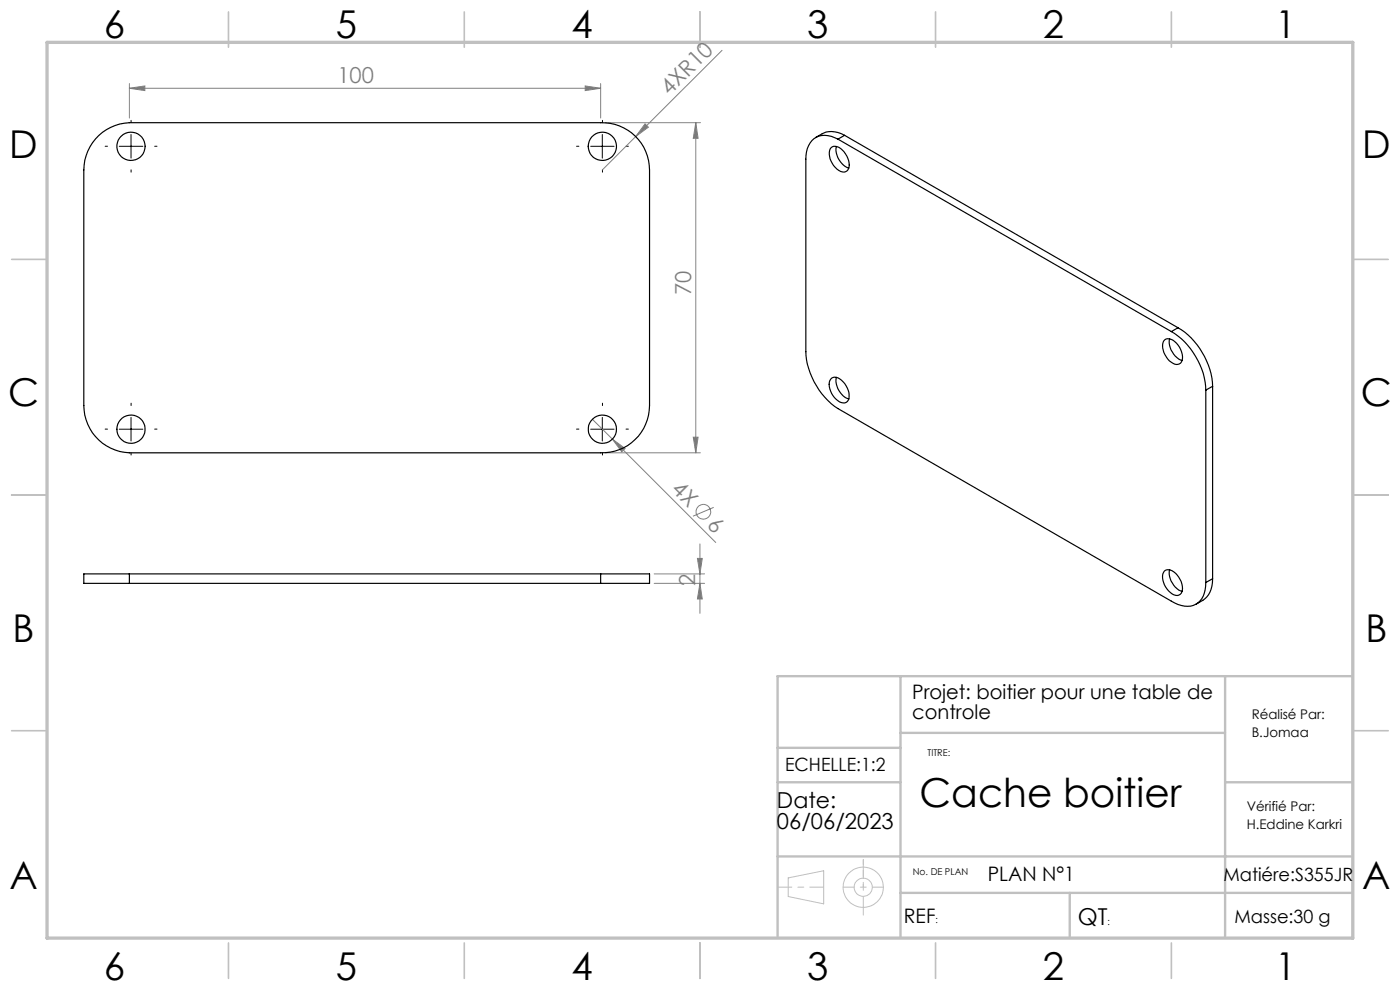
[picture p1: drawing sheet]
<svg xmlns="http://www.w3.org/2000/svg" width="297mm" height="210mm" viewBox="0 0 297 210" stroke-linecap="round" stroke-linejoin="round" font-family="sans-serif">
<g fill="none" stroke="#c0c0c0" stroke-width=".21">
<path d="M167.2 186.2l7.5-1.5v7l-7.5-1.5z"/>
<circle cx="183.1" cy="188.2" r="1.92"/>
<circle cx="183.1" cy="188.2" r="4.3"/>
</g>
<path d="M165 188.2h9.7" fill="none" stroke="#c0c0c0" stroke-width=".21" stroke-dasharray="30.5 1.3 1.3 1.3" stroke-dashoffset="27.5"/>
<path d="M178.9 188.2h8.5" fill="none" stroke="#c0c0c0" stroke-width=".21" stroke-dasharray="30.5 1.3 1.3 1.3" stroke-dashoffset="28.1"/>
<path d="M183.1 188.2v-5.9" fill="none" stroke="#c0c0c0" stroke-width=".21" stroke-dasharray="30.5 1.3 1.3 1.3" stroke-dashoffset="29.5"/>
<path d="M183.1 182.3v11.8" fill="none" stroke="#c0c0c0" stroke-width=".21" stroke-dasharray="30.5 1.3 1.3 1.3" stroke-dashoffset="26.5"/>
<g fill="none" stroke="#c0c0c0" stroke-width=".35">
<path d="M48.5 2.5v7.5M98.5 2.5v7.5M148.5 2.5v7.5M198.5 2.5v7.5M248.5 2.5v7.5M2.5 55h7.5M287 55h7.5M2.5 105h7.5M287 105h7.5M2.5 155h7.5M287 155h7.5M48.5 200v7.5"/>
<path d="M98.5 200v7.5M148.5 200v7.5M198.5 200v7.5M248.5 200v7.5"/>
</g>
<path d="M165 158.6h26M191 155.5h68.9M191 143.4v55.3M259.9 143.4v55.3M286.9 143.4h-121.9v55.3M165 165.9h26M259.9 165.9h27M165 181.7h121.9M191 189.4h95.9M226.9 189.4v9.3" fill="none" stroke="#c0c0c0" stroke-width=".5"/>
<path d="M10 9h277v190h-277z" fill="none" stroke="#c0c0c0" stroke-width=".7"/>
<g fill="none" stroke="#808080" stroke-width=".21">
<path d="M27.4 18.7l3.3-.5v1zM27.4 17.7v7.3M27.4 18.7h100M124.1 18.2l3.3 .5-3.3 .5zM127.4 17.7v7.3M153.2 10.7l-18.3 18.3M128.4 26h20.2M134.9 29l-7.1 7M136.8 26.3l.7 .7-2.6 2zM147.6 26l.5 3.3h-1zM147.6 26v70.1M125.7 88.9l4.2 4.3"/>
<path d="M128.4 96.1h20.2M129.9 93.2l2.7 1.9-.7 .7zM129.9 93.2l21.9 21.9M147.1 92.7h1l-.5 3.4zM148 118.5h1l-.5 3.2zM148.5 115.4v14.7M151.4 107.6l-4.4 1.9M138.8 121.7h10.7M138.8 123.7h10.7M148.5 123.7l.5 3.4h-1z"/>
<circle cx="149.2" cy="108.6" r="1.57"/>
</g>
<g fill="none" stroke="#000" stroke-width=".21" stroke-dasharray="30.5 1.3 1.3 1.3">
<path d="M22.8 31h-.5M27.8 26v-.5M27.8 36v.5M32.8 31h.5M122.8 31h-.5M127.8 26v-.5M127.8 36v.5M132.8 31h.5M22.8 91h-.5M27.8 86v-.5M27.8 96v.5M32.8 91h.5"/>
<path d="M122.8 91h-.5M127.8 86v-.5M127.8 96v.5M132.8 91h.5"/>
</g>
<path d="M25.3 31h5M27.8 28.5v5M125.3 31h5M127.8 28.5v5M25.3 91h5M27.8 88.5v5M125.3 91h5M127.8 88.5v5" fill="none" stroke="#000" stroke-width=".21"/>
<g fill="#808080">
<path d="M136.8 26.3l.7 .7-2.6 2z"/>
<path d="M129.9 93.2l2.7 1.9-.7 .7z"/>
<path d="M124.1 18.2l3.3 .5-3.3 .5zM27.4 18.7l3.3-.5v1z"/>
<path d="M147.6 26l.5 3.3h-1zM147.1 92.7h1l-.5 3.4zM148 118.5h1l-.5 3.2zM148.5 123.7l.5 3.4h-1z"/>
</g>
<g fill="none" stroke="#000" stroke-width=".25">
<path d="M21 28.7a10.2 10.2 0 0 1 6.4-2.7h100a10.1 10.1 0 0 1 10.4 10v50a10.1 10.1 0 0 1-10.4 10.1h-100a10.1 10.1 0 0 1-9.6-10.1v-50a10.2 10.2 0 0 1 3.2-7.3zM176.3 31.3a2 2 0 0 1 2.7 .9 3.7 3.7 0 0 1 .8 3.9 1.74 1.74 0 0 1-2.6-.6 3.6 3.6 0 0 1-.9-4.2zM177.4 31.1a4.3 4.3 0 0 0 2.7 4.6M177.8 29.5a4.5 4.5 0 0 0-5.5 .3 5.5 5.5 0 0 0-1.3 4v40.8a15.6 15.6 0 0 0 6.8 12.1l70.7 40.8a5 5 0 0 0 5.6 .4 5 5 0 0 0 1.7-4.3M177.8 29.5l70.7 40.8M179.2 28.7a5.1 5.1 0 0 0-6.2 .5M179.2 28.7l-1.4 .8M179.2 28.7l70.7 40.8M247.2 72a2.27 2.27 0 0 1 2.7 1.2 3.4 3.4 0 0 1 .6 3.8 1.47 1.47 0 0 1-2-.2 4 4 0 0 1-1.6-4.5zM248.1 71.9a4.2 4.2 0 0 0 2.7 4.6M248.5 70.3a15.6 15.6 0 0 1 7.3 12.5M249.9 69.5a15.8 15.8 0 0 1 7.3 12.4"/>
<path d="M249.9 69.5l-1.4 .8M176.4 80.2a1.87 1.87 0 0 1 2.5 .8 3.9 3.9 0 0 1 1.1 3.9 1.58 1.58 0 0 1-2.6-.2 3.7 3.7 0 0 1-1.2-4.2zM177.4 80a4.2 4.2 0 0 0 2.7 4.6M255.8 82.8v40.8M257.2 81.9l-1.4 .9M257.2 81.9v40.9M27.4 121.7h-9.6v2h9.6M27.4 121.7v2M27.4 121.7h100M27.4 123.7h100M127.4 121.7h10.4v2h-10.4M127.4 121.7v2"/>
<path d="M247 121.1a1.99 1.99 0 0 1 2.7 .9 3.8 3.8 0 0 1 .9 3.9 1.46 1.46 0 0 1-2.3-.2 4 4 0 0 1-1.5-4.3zM248.1 120.9a4.1 4.1 0 0 0 2.7 4.5M257.2 122.8a5.2 5.2 0 0 1-3.4 5.4M257.2 122.8l-1.4 .8"/>
<circle cx="27.8" cy="31" r="3"/>
<circle cx="127.8" cy="31" r="3"/>
<circle cx="27.8" cy="91" r="3"/>
<circle cx="127.8" cy="91" r="2.99"/>
</g>
<text font-size="8.5" x="195.1" y="171.2">Cache boitier</text>
<g font-size="8.1">
<text x="22" y="8">6</text>
<text x="71.2" y="8">5</text>
<text x="121.2" y="8">4</text>
<text x="171.3" y="8">3</text>
<text x="221.3" y="8">2</text>
<text x="270.5" y="8">1</text>
<text x="2" y="33.6">D</text>
<text x="289" y="33.6">D</text>
<text x="1.7" y="86.1">C</text>
<text x="288.7" y="86.1">C</text>
<text x="2.7" y="136.1">B</text>
<text x="289.7" y="136.1">B</text>
<text x="2" y="188.6">A</text>
<text x="289" y="188.6">A</text>
<text x="22" y="208">6</text>
<text x="71.2" y="208">5</text>
<text x="121.2" y="208">4</text>
<text x="171.3" y="208">3</text>
<text x="221.3" y="208">2</text>
<text x="270.5" y="208">1</text>
</g>
<text font-size="4.9" x="228.7" y="196.3">QT</text>
<g font-size="4.7" fill="#808080">
<text x="71.6" y="17.7">100</text>
<text x="142.1" y="20.4" transform="rotate(-45 142.1 20.4)">4XR10</text>
<text x="146.6" y="62.7" transform="rotate(-90 146.6 62.7)">70</text>
<text x="142.3" y="104" transform="rotate(45 142.3 104)">4X</text>
<text x="149.8" y="111.6" transform="rotate(45 149.8 111.6)">6</text>
<text x="147.5" y="124.3" transform="rotate(-90 147.5 124.3)">2</text>
</g>
<g font-size="4.7">
<text x="164.8" y="171.3">Date:</text>
<text x="164.8" y="175.9">06/06/2023</text>
</g>
<g font-size="4.2">
<text x="193.5" y="148.2">Projet: boitier pour une table de</text>
<text x="193.5" y="152.4">controle</text>
<text x="209.5" y="186.8">PLAN N°1</text>
<text x="191.8" y="195.7">REF</text>
</g>
<g font-size="3.9">
<text x="166.6" y="163.6">ECHELLE:1:2</text>
<text x="259.5" y="186.8">Matiére:S355JR</text>
<text x="261.9" y="195.7">Masse:30 g</text>
</g>
<g font-size="2.8">
<text x="265.5" y="152.4">Réalisé Par:</text>
<text x="265.5" y="156.2">B.Jomaa</text>
<text x="264.5" y="172">Vérifié Par:</text>
<text x="264.5" y="175.9">H.Eddine Karkri</text>
</g>
<g font-size="2">
<text x="196.8" y="160.3">TITRE:</text>
<text x="193.6" y="185.5">No. DE PLAN</text>
<text x="198.4" y="195.7">:</text>
<text x="235" y="196.2">:</text>
</g>
</svg>
